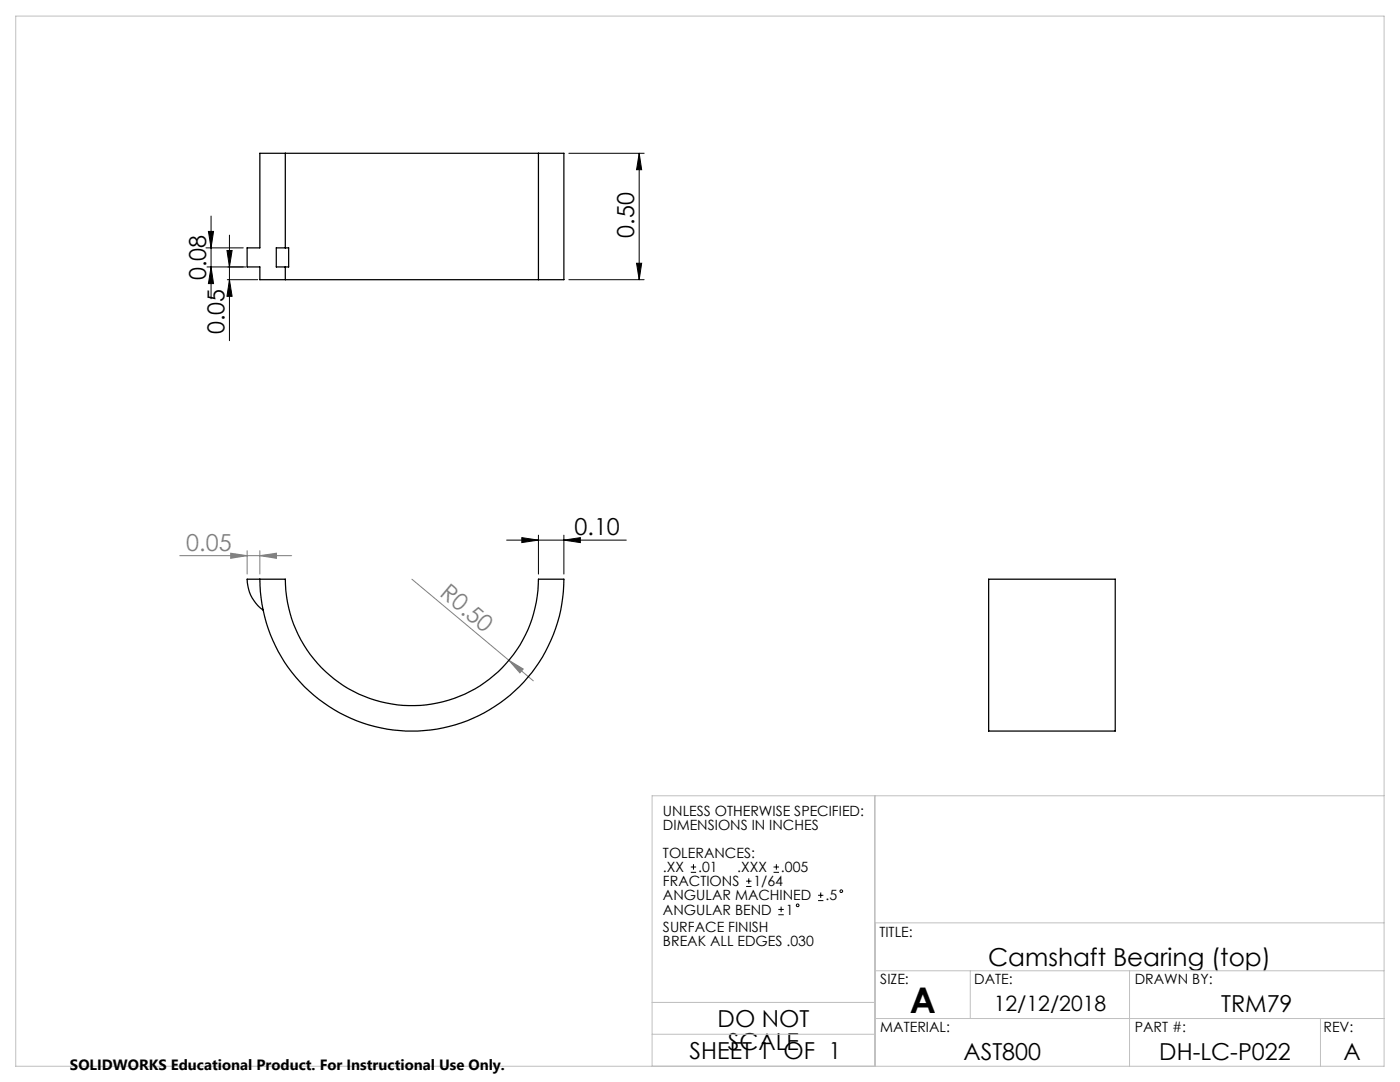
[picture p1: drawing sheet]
<svg xmlns="http://www.w3.org/2000/svg" width="279mm" height="216mm" viewBox="0 0 279 216" stroke-linecap="round" stroke-linejoin="round" font-family="sans-serif">
<g fill="none" stroke="#000" stroke-width=".2">
<path d="M113.5 30.6h15.1M127.6 30.6v25.2M127.6 30.6l.5 3.3h-1.1zM41.1 49.5h7.4M41.6 46.2h1l-.5 3.3zM42.1 43.1v16.5M42.1 53.3l.5 3.3h-1zM45.3 50h1l-.5 3.3zM45.4 55.8h6M45.8 46.9v21.1M45.8 55.8l.5 3.3h-1zM49 53.3h-7.7"/>
<path d="M113.5 55.8h15.1M127 52.5h1.1l-.5 3.3zM101.1 107.8h23.9M104.1 107.3l3.4 .5-3.4 .5zM107.5 106.8v7.7M112.5 107.8l3.3-.5v1zM112.5 106.8v7.7M137.9 174.1h1M137.9 173h1M138.4 172.4v1.1M148.9 176.9h1.1M148.9 175.8h1.1"/>
<path d="M149.4 175.3v1.1M154.4 174.1h1.1M154.4 173h1.1M154.9 172.4v1.1M163.3 179.7h1M163.3 178.6h1M163.8 178.1v1.1M155.3 182.5h1.1M155.3 181.5h1.1M155.9 180.9v1.1"/>
<circle cx="167.9" cy="177.8" r=".27"/>
<circle cx="159.2" cy="180.6" r=".27"/>
</g>
<path d="M35.9 110.9h22.3M46 110.4l3.3 .5-3.3 .5zM49.3 109.9v4.6M51.9 110.9l3.3-.5v1zM51.9 109.9v4.6M82.2 115.6l19.4 16.2M101.6 131.8l2.8 1.7-.6 .8zM101.6 131.8l4.8 4.1" fill="none" stroke="#808080" stroke-width=".2"/>
<path d="M3.1 3.2h273.1v209.6h-273.1zM174.6 158.8v54M276.2 158.8h-146.1v54M174.6 193.7h101.6M174.6 184.2h101.6M193.6 193.7v9.5M225.4 193.7v19.1M130.1 200h44.5M130.1 206.4h44.5M174.6 203.2h101.6M263.5 203.2v9.6" fill="none" stroke="#c0c0c0" stroke-width=".2"/>
<g fill="#000">
<path d="M45.3 50h1l-.5 3.3zM45.8 55.8l.5 3.3h-1z"/>
<path d="M127 52.5h1.1l-.5 3.3zM127.6 30.6l.5 3.3h-1.1zM42.1 53.3l.5 3.3h-1zM41.6 46.2h1l-.5 3.3z"/>
<path d="M104.1 107.3l3.4 .5-3.4 .5zM112.5 107.8l3.3-.5v1z"/>
</g>
<g fill="#808080">
<path d="M101.6 131.8l2.8 1.7-.6 .8z"/>
<path d="M51.9 110.9l3.3-.5v1zM46 110.4l3.3 .5-3.3 .5z"/>
</g>
<path d="M56.9 30.6h50.6M56.9 30.6v18.9M56.9 30.6h-5v18.9h-2.6v3.8h2.6v2.5h5M107.5 30.6h5v25.2h-5M107.5 30.6v25.2M56.9 49.5h.7v3.8h-.7M56.9 55.8h50.6M56.9 53.3v2.5M56.9 49.5h-1.8v3.8h1.8M51.9 115.6a30.3 30.3 0 0 0 30.3 30.3 30.3 30.3 0 0 0 30.3-30.3h-5a25.3 25.3 0 0 1-25.3 25.2 25.3 25.3 0 0 1-25.3-25.2h-7.6a7.6 7.6 0 0 0 3.2 6.1M197.3 115.6h25.3v30.3h-25.3z" fill="none" stroke="#000" stroke-width=".25"/>
<text font-size="7.1" x="181.6" y="202">A</text>
<text font-size="4.9" x="197.2" y="192.8">Camshaft Bearing (top)</text>
<g font-size="4.7">
<text x="126.6" y="47.4" transform="rotate(-90 126.6 47.4)">0.50</text>
<text x="41.1" y="55.9" transform="rotate(-90 41.1 55.9)">0.08</text>
<text x="44.8" y="66.7" transform="rotate(-90 44.8 66.7)">0.05</text>
<text x="114.7" y="106.7">0.10</text>
<text x="243.7" y="202">TRM79</text>
<text x="143.2" y="205">DO NOT</text>
<text x="145.3" y="209.5">SCALE</text>
<text x="137.6" y="211.4">SHEET 1 OF 1</text>
<text x="192.3" y="211.5">AST800</text>
<text x="231.4" y="211.5">DH-LC-P022</text>
<text x="268.1" y="211.5">A</text>
</g>
<g font-size="4.7" fill="#808080">
<text x="37.2" y="109.9">0.05</text>
<text x="87.6" y="118.8" transform="rotate(40 87.6 118.8)">R0.50</text>
</g>
<text font-size="4.2" x="198.3" y="201.7">12/12/2018</text>
<text font-size="3" x="14" y="213.5">SOLIDWORKS Educational Product. For Instructional Use Only.</text>
<g font-size="2.8">
<text x="132.3" y="162.7">UNLESS OTHERWISE SPECIFIED:</text>
<text x="132.3" y="165.6">DIMENSIONS IN INCHES</text>
<text x="132.3" y="171.2">TOLERANCES:</text>
<text x="132.3" y="176.9">FRACTIONS</text>
<text x="132.3" y="179.7">ANGULAR MACHINED</text>
<text x="132.3" y="174">.XX</text>
<text x="139.3" y="174">.01</text>
<text x="147.1" y="174">.XXX</text>
<text x="150.4" y="176.9">1/64</text>
<text x="155.9" y="174">.005</text>
<text x="164.7" y="179.7">.5</text>
<text x="132.3" y="182.5">ANGULAR BEND</text>
<text x="132.3" y="186">SURFACE FINISH</text>
<text x="156.8" y="182.5">1</text>
<text x="132.3" y="188.8">BREAK ALL EDGES .030</text>
<text x="175.5" y="186.9">TITLE:</text>
<text x="175.7" y="196.4">SIZE:</text>
<text x="194.4" y="196.4">DATE:</text>
<text x="226.5" y="196.4">DRAWN BY:</text>
<text x="175.7" y="206">MATERIAL:</text>
<text x="226.5" y="206">PART #:</text>
<text x="264.1" y="206">REV:</text>
</g>
</svg>
